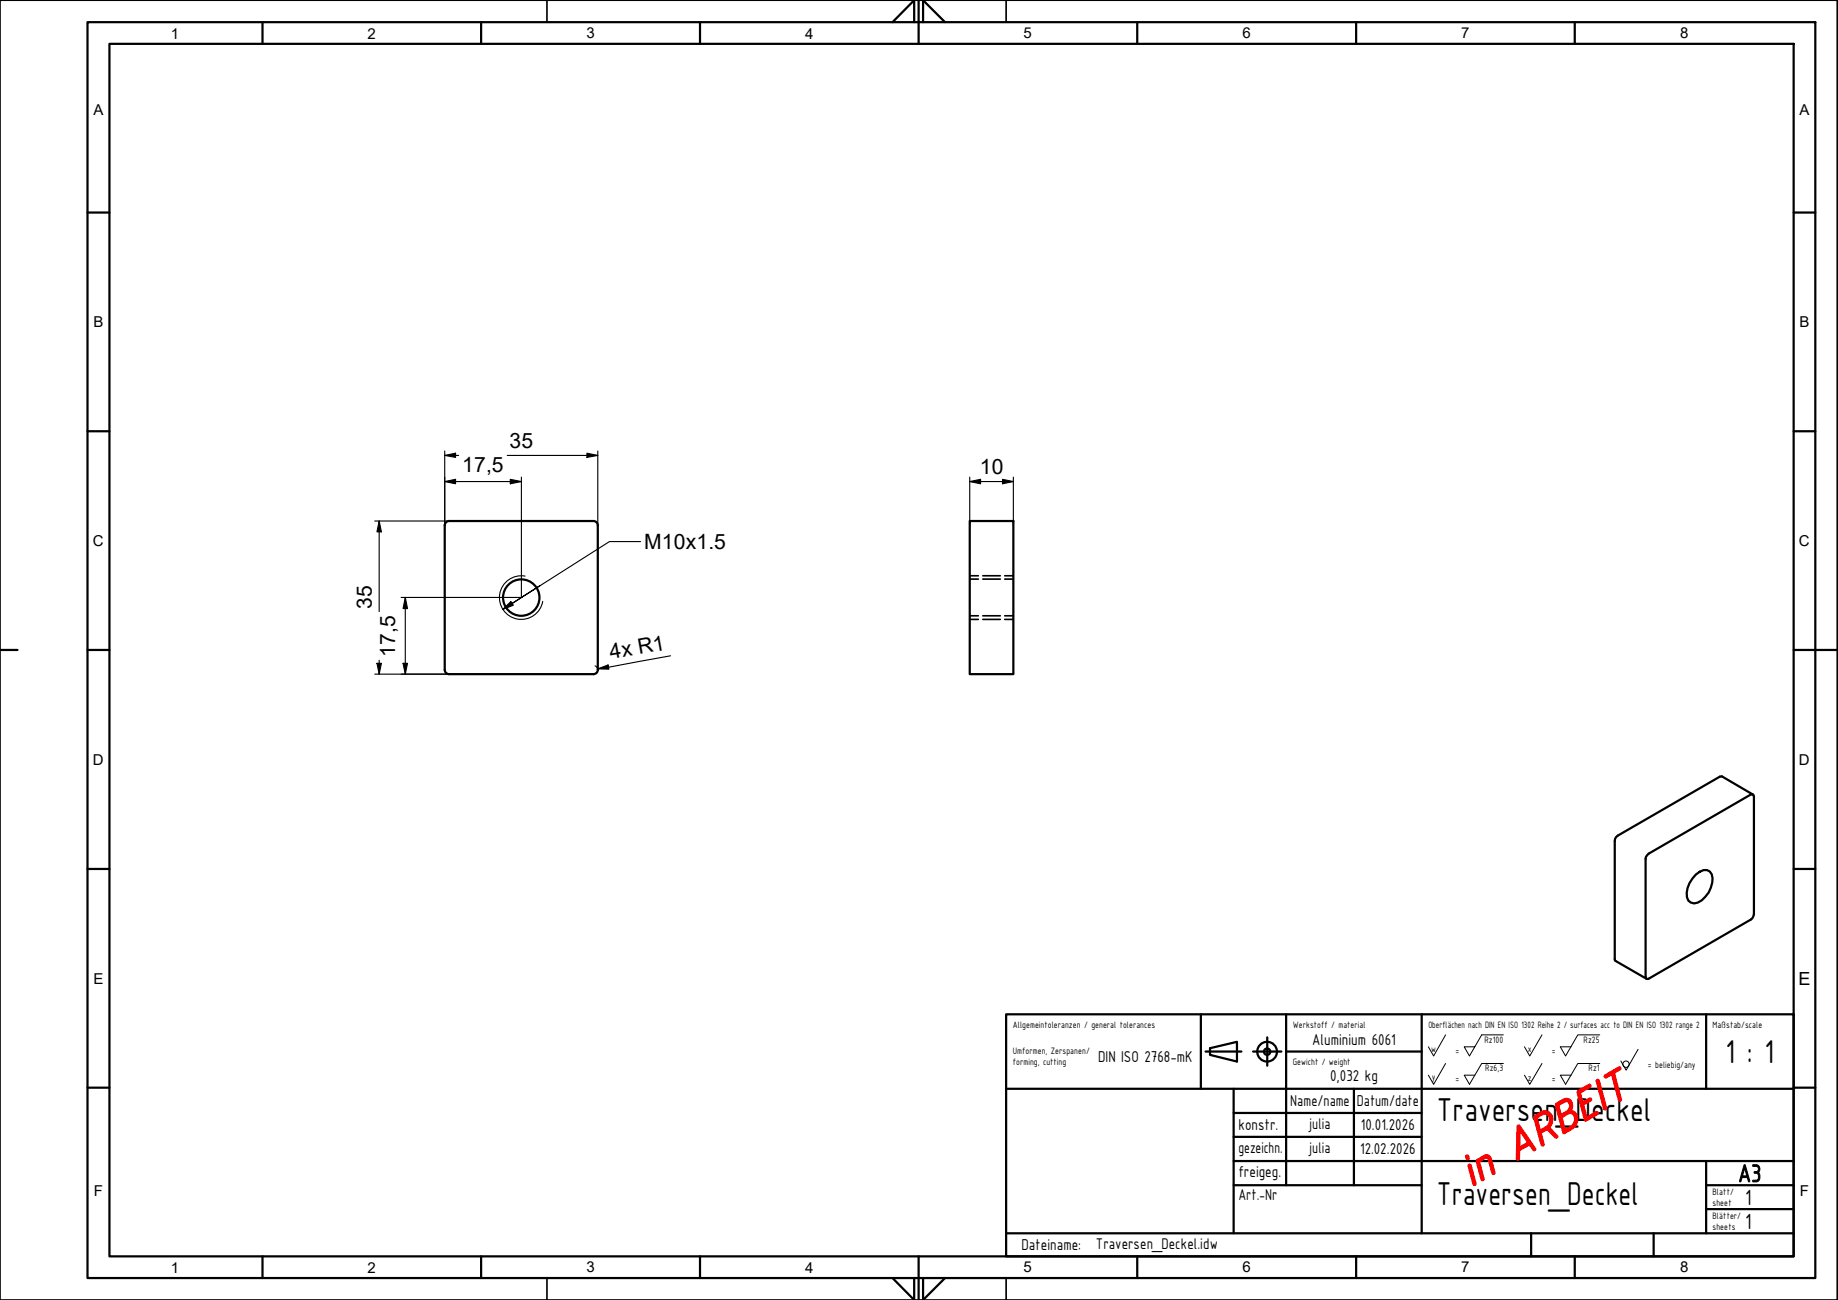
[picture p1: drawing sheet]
<svg xmlns="http://www.w3.org/2000/svg" width="420mm" height="297mm" viewBox="0 0 420 297" stroke-linecap="round" stroke-linejoin="round" font-family="sans-serif">
<!-- layer: Sichtbare Kanten(CS) -->
<g fill="none" stroke="#000" stroke-width=".51">
<path d="M102.6 119a.98 .98 0 0 0-.9 1M102.7 119h32.9M135.7 119a.98 .98 0 0 1 1 1M221.7 119h9.9v35h-9.9zM101.7 120.1v33a.98 .98 0 0 0 .9 .9M136.7 120.1v33a.98 .98 0 0 1-1 .9M102.7 154h32.9M376.6 195.4l23.6-13.9 .6 .1 .1 .4v26.9l-.3 1-24 13.8-.4-.1v-.4v-26.9v-.5zM387.7 199.8l.9-.6a1.76 1.76 0 0 1 1.9-.3 1.76 1.76 0 0 1 1 1.7 5.8 5.8 0 0 1-4.2 5.8 1.87 1.87 0 0 1-1.7-2.4 6.7 6.7 0 0 1 2.1-4.2zM400.7 181.5l-7.1-4.1-.5 .1-23.7 13.7-.3 1v27.2l7.3 4.2"/>
<circle cx="119.2" cy="136.5" r="4.2"/>
</g>
<!-- layer: Verdeckte Kanten(HTW) -->
<path d="M221.7 132.3h1.9M221.7 131.6h1.9M224.7 132.3h4M224.7 131.6h4M229.7 132.3h1.9M229.7 131.6h1.9M221.7 140.7h1.9M221.7 141.5h1.9M224.7 140.7h4M224.7 141.5h4M229.7 140.7h1.9M229.7 141.5h1.9" fill="none" stroke="#000" stroke-width=".38"/>
<!-- layer: Gewinde(HTW) -->
<path d="M120 131.6a5 5 0 0 0-5.8 4.1 5 5 0 0 0 4.1 5.8 5 5 0 0 0 5.8-4.1" fill="none" stroke="#000" stroke-width=".25"/>
<!-- layer: Skizziergeometrie(CS) -->
<g fill="none" stroke="#000" stroke-width=".51">
<path d="M20 5.1h395v286.9h-395zM25 10h385v277.1h-385zM60 5.1v4.9M110 5.1v4.9M160 5.1v4.9M204 5.1l5-5.1v5.1M210 0v10M211 5.1v-5.1l5 5.1M260 5.1v4.9M310 5.1v4.9M360 5.1v4.9M20 48.6h5"/>
<path d="M410 48.6h5M20 98.5h5M410 98.5h5M0 148.5h4M20 148.5h5M410 148.5h10M20 198.6h5M410 198.6h5M20 248.5h5M410 248.5h5M60 287.1v4.9M110 287.1v4.9"/>
<path d="M160 287.1v4.9M204 292l5 5v-5M210 287.1v9.9M211 292v5l5-5M260 287.1v4.9M310 287.1v4.9M360 287.1v4.9"/>
</g>
<path d="M0 0h420v297h-420zM125 0v5.1M230 0v5.1M125 292v5M230 292v5" fill="none" stroke="#000" stroke-width=".38"/>
<!-- layer: Titel (ISO) -->
<g fill="none" stroke="#000" stroke-width=".51">
<path d="M230 231.8h180v55.3h-180zM274.5 231.8v17M276.6 239.5l6.2-1.5v4.6l-6.2-1.6zM289.7 237v6.5M294 231.8v39M325 231.8v50M390 231.8v17M230 248.8h180M275.6 240.3h8.2M282 259.8h43M282 254.3h43M282 248.8v33"/>
<path d="M286.4 240.3h6.5M294 240.3h31M309.5 248.8v22M282 270.8h43M282 265.3h128M390 276.3h20M390 270.8h20M390 265.3v16.5M230 281.8h180M350 281.8v5.3M378 281.8v5.3"/>
<circle cx="289.7" cy="240.3" r="2.25"/>
<circle cx="289.7" cy="240.3" r=".73"/>
</g>
<g fill="none" stroke="#000" stroke-width=".23">
<path d="M330.5 236.5l-2.8 4.8-1.2-2.1M343.7 236.5h-5l-2.8 4.8-1.2-2.1h2.4M352.5 236.5l-2.8 4.8-1.2-2.1M365.7 236.5h-5l-2.8 4.8-1.2-2.1h2.5M374.5 239.8l-2.8 4.7-1.2-2.1M330.5 243l-2.8 4.8-1.2-2.1M343.7 243h-5l-2.8 4.8-1.2-2.1h2.4M352.5 243l-2.8 4.8-1.2-2.1M365.7 243h-5l-2.8 4.8-1.2-2.1h2.5"/>
<circle cx="371.7" cy="243.2" r=".73"/>
</g>
<g fill="none" stroke="#000" stroke-width=".25">
<path d="M85.7 119h17M86.7 119l.5 2.5h-1zM86.7 119v20.7M101.7 110l2.4-.5v1zM101.7 104.1l2.4-.5v.9zM101.7 110h17.5M101.7 103v17.1M101.7 104.1h3.1M116 104.1h20.7M116.6 109.5l2.6 .5-2.6 .5zM119.2 109v27.5h-27.5M134.2 103.6l2.5 .5-2.5 .4z"/>
<path d="M136.7 103v17.1M221.7 110l2.5-.5v1zM221.7 110h9.9M221.7 109v11.1M229.2 109.5l2.4 .5-2.4 .5zM231.6 109v11.1M92.6 136.5l.6 2.6h-1.1zM92.6 136.5v17.5M85.7 154h17M86.2 151.6h1l-.5 2.4zM86.7 150.9v3.1M92.1 151.6h1.1l-.6 2.4z"/>
<path d="M136 152.1l.5 .4 .2 .6M136.7 152.8l2.3-.9 .2 1zM153.3 149.8l-16.6 3"/>
</g>
<path d="M101.7 110l2.4-.5v1zM101.7 104.1l2.4-.5v.9zM116.6 109.5l2.6 .5-2.6 .5zM134.2 103.6l2.5 .5-2.5 .4zM221.7 110l2.5-.5v1zM229.2 109.5l2.4 .5-2.4 .5zM86.7 119l.5 2.5h-1zM92.6 136.5l.6 2.6h-1.1zM86.2 151.6h1l-.5 2.4zM92.1 151.6h1.1l-.6 2.4zM136.7 152.8l2.3-.9 .2 1z" fill="#000"/>
<!-- layer: Symbole(HTW) -->
<path d="M114.9 139.2l1.9-1.7 .5 .8zM117 137.9l-2.1 1.3M146.4 123.7h-7.1l-22.3 14.2 6.4-4.1" fill="none" stroke="#000" stroke-width=".25"/>
<path d="M114.9 139.2l1.9-1.7 .5 .8z" fill="#000"/>
<text font-size="10.7" fill="#f00" x="336.2" y="271.4" transform="rotate(-30 336.2 271.4)">in ARBEIT</text>
<g font-size="8.1">
<text x="394.5" y="242.9">1 : 1</text>
<text x="328.5" y="256.1">Traversen_Deckel</text>
<text x="328.5" y="275.4">Traversen_Deckel</text>
</g>
<text font-size="6.1" x="397.3" y="270.1">A3</text>
<g font-size="5.4">
<text x="399" y="275.3">1</text>
<text x="399" y="280.8">1</text>
</g>
<g font-size="4.8">
<text x="105.7" y="107.7">17,5</text>
<text x="116.5" y="102.3">35</text>
<text x="224" y="108.4">10</text>
<text x="147.3" y="125.5">M10x1.5</text>
<text x="85" y="139.2" transform="rotate(-90 85 139.2)">35</text>
<text x="90.4" y="150" transform="rotate(-90 90.4 150)">17,5</text>
<text x="139.6" y="150.7" transform="rotate(-10 139.6 150.7)">4x R1</text>
</g>
<text font-size="4.1" x="411.1" y="225">E</text>
<g font-size="3.9">
<text x="300" y="238.8">Aluminium 6061</text>
<text x="251" y="242.6">DIN ISO 2768-mK</text>
<text x="304" y="246.9">0,032 kg</text>
<text x="295" y="252.8">Name/name</text>
<text x="310.1" y="252.8">Datum/date</text>
<text x="283.1" y="258.3">konstr.</text>
<text x="283.1" y="263.4">gezeichn.</text>
<text x="310.9" y="263.8">12.02.2026</text>
<text x="311.1" y="258.3">10.01.2026</text>
<text x="283.1" y="268.9">freigeg.</text>
<text x="283.1" y="274.2">Art.-Nr</text>
<text x="233.5" y="285.7">Dateiname:</text>
</g>
<g font-size="3.8">
<text x="299.3" y="257.9">julia</text>
<text x="299.3" y="263.4">julia</text>
<text x="250.5" y="285.3">Traversen_Deckel.idw</text>
</g>
<g font-size="3.4">
<text x="39.1" y="8.8">1</text>
<text x="84" y="8.8">2</text>
<text x="134" y="8.7">3</text>
<text x="184" y="8.8">4</text>
<text x="234" y="8.7">5</text>
<text x="284" y="8.7">6</text>
<text x="334" y="8.7">7</text>
<text x="384" y="8.7">8</text>
<text x="21.3" y="26.3">A</text>
<text x="411.4" y="26.3">A</text>
<text x="21.3" y="74.8">B</text>
<text x="411.4" y="74.8">B</text>
<text x="21.2" y="124.8">C</text>
<text x="411.2" y="124.8">C</text>
<text x="21.2" y="174.8">D</text>
<text x="411.2" y="174.8">D</text>
<text x="21.3" y="224.8">E</text>
<text x="21.5" y="273.3">F</text>
<text x="411.4" y="273.3">F</text>
<text x="39.1" y="290.8">1</text>
<text x="84" y="290.8">2</text>
<text x="134" y="290.8">3</text>
<text x="184" y="290.8">4</text>
<text x="234" y="290.8">5</text>
<text x="284" y="290.8">6</text>
<text x="334" y="290.8">7</text>
<text x="384" y="290.8">8</text>
</g>
<g font-size="2.3">
<text x="231.5" y="234.8">Allgemeintoleranzen / general tolerances</text>
<text x="295.5" y="234.8">Werkstoff / material</text>
<text x="326.5" y="234.8">Oberflächen nach DIN EN ISO 1302 Reihe 2 / surfaces acc to DIN EN ISO 1302 range 2</text>
<text x="339.3" y="238.3">Rz100</text>
<text x="362" y="238.3">Rz25</text>
<text x="391.5" y="234.8">Maßstab/scale</text>
<text x="231.5" y="240.8">Umformen, Zerspanen/</text>
<text x="231.5" y="243.3">forming, cutting</text>
<text x="295.5" y="243.3">Gewicht / weight</text>
<text x="327.2" y="240.4">w</text>
<text x="332.7" y="240.8">=</text>
<text x="339.5" y="244.7">Rz6,3</text>
<text x="349.2" y="240.4">x</text>
<text x="354.7" y="240.8">=</text>
<text x="363.2" y="244.8">Rz1</text>
<text x="376.7" y="244">= beliebig/any</text>
<text x="327.3" y="246.7">y</text>
<text x="332.7" y="247.3">=</text>
<text x="349.2" y="246.9">z</text>
<text x="354.7" y="247.3">=</text>
<text x="391.5" y="273">Blatt/</text>
<text x="391.5" y="275.6">sheet</text>
<text x="391.5" y="278.4">Blätter/</text>
<text x="391.5" y="281.1">sheets</text>
</g>
</svg>
